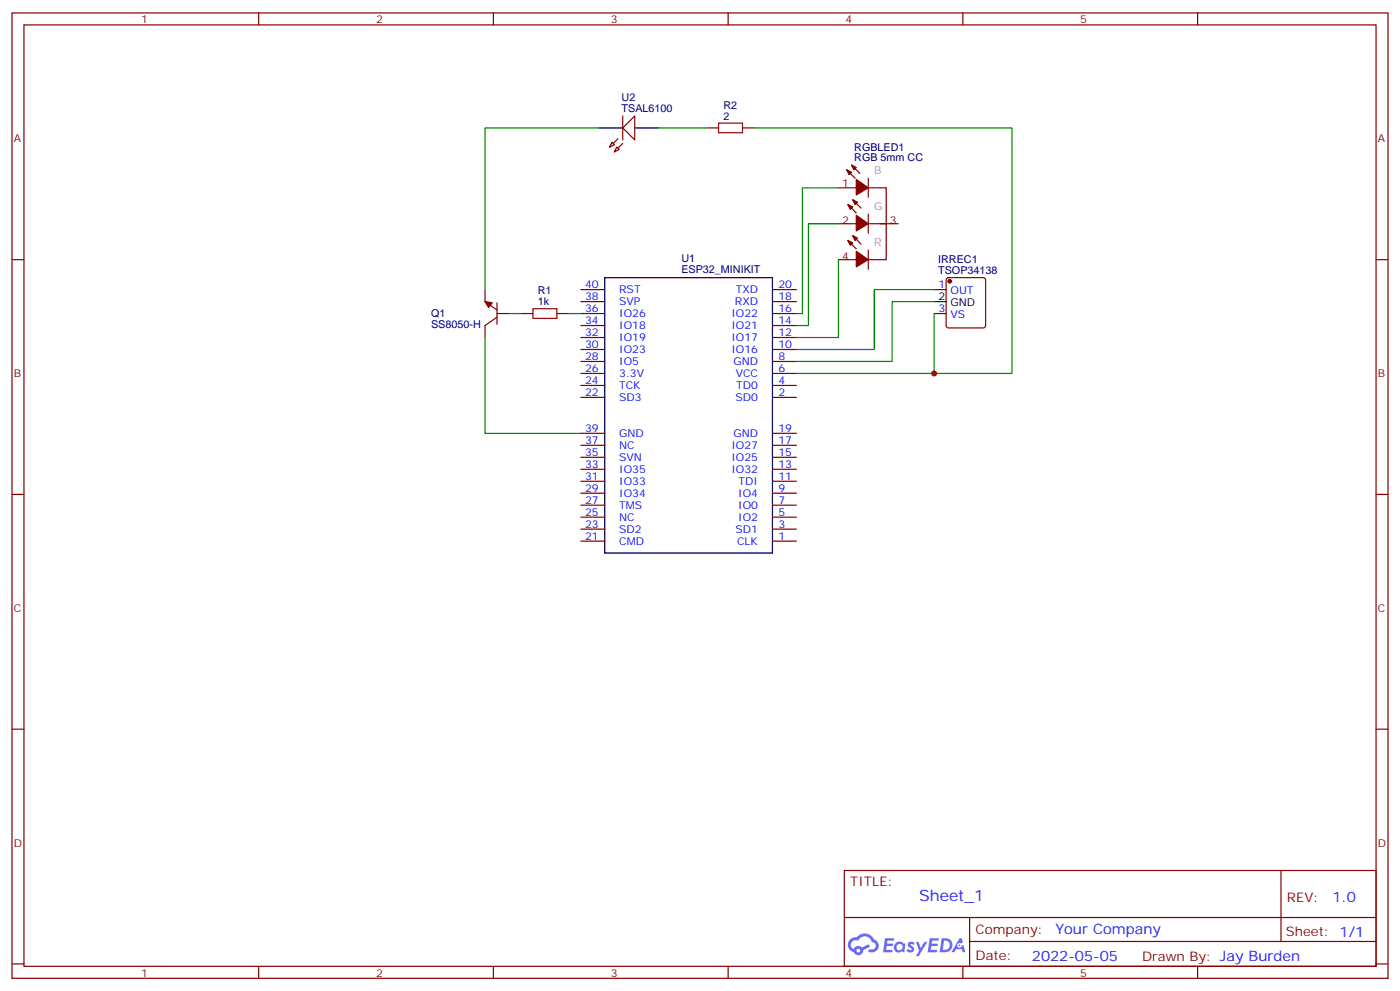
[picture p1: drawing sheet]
<svg xmlns="http://www.w3.org/2000/svg" width="412mm" height="292mm" viewBox="0 0 412 292" stroke-linecap="round" stroke-linejoin="round" font-family="sans-serif">
<g fill="none" stroke="#870000" stroke-width=".35">
<path d="M3.5 3.8h405.4v284.3h-405.4zM7.1 7.3h398.2v277.3h-398.2zM76.2 3.8v3.5M145.3 3.8v3.5M214.5 3.8v3.5M283.6 3.8v3.5M352.8 3.8v3.5M3.5 76.5h3.6M405.3 76.5h3.6M3.5 145.6h3.6M405.3 145.6h3.6M3.5 214.8h3.6"/>
<path d="M405.3 214.8h3.6M248.7 256.4h156.6v28.2h-156.6zM377.3 256.4v20.9M248.7 270.2h156.5M285.6 277.3h119.6M285.6 270.2v14.2M3.5 283.9h3.6M76.2 284.6v3.5M145.3 284.6v3.5M214.5 284.6v3.5M283.6 284.6v3.5M352.8 284.6v3.5"/>
<path d="M405.3 283.9h3.6"/>
</g>
<g fill="#5487ff">
<path d="M267.7 277.6a1.22 1.22 0 0 1 1.7 .2l-.4 .6a.47 .47 0 0 0-.3-.4 .47 .47 0 0 0-.5 .2l.1 .2a1.14 1.14 0 0 1 .8 1.8 1.14 1.14 0 0 1-1.9 0l-.2-.2 .5-.6 .7 .5a.29 .29 0 0 0 .3-.3 .29 .29 0 0 0-.2-.3 1.04 1.04 0 0 1-.6-1.7z"/>
<path d="M260.7 276.3h2.4l.3 .2-.2 .5-1.8 .1-.1 .8h1.5l.3 .4-.3 .4h-1.6l-.2 1.1h1.7l.2 .3-.2 .3-2.6 .1z"/>
<path d="M273.8 276.3h2.4l.3 .2-.1 .5-1.8 .1-.2 .8h1.6l.3 .4-.4 .4h-1.6l-.1 1.1h1.7l.2 .3-.2 .3-2.6 .1z"/>
<path d="M282.6 276.3h.7l.3 1.3-.6 .3a.69 .69 0 0 0-1 .3 .69 .69 0 0 0 .4 .9 .69 .69 0 0 0 .9-.6l.5-.2 .6 2.2h-.8l-.2-.9h-1.8l-.5 .9h-.8z"/>
<path d="M269.8 277.4h.8l.6 1.8 1.1-1.8h.9l-2.6 4.2h-.8l.9-1.5z"/>
<path d="M277.4 276.3l-.6 4.2h1.3a2.11 2.11 0 0 0 2.5-2.1 2.11 2.11 0 0 0-2.5-2.1zM278.1 277.1a1.39 1.39 0 0 1 1.7 1.4 1.39 1.39 0 0 1-1.8 1.3h-.3z"/>
<path d="M263.7 277.9a1.54 1.54 0 0 0-.1 2.2 1.54 1.54 0 0 0 2.2 .1l.6 .3 .3-2.3-.2-.3h-.4a1.49 1.49 0 0 0-2.4 0zM264 278.9a.94 .94 0 0 1 1.8 0 .94 .94 0 0 1-1.8 0z"/>
<path d="M250.4 276.7a2.18 2.18 0 0 0 1.1 3.7 1.44 1.44 0 0 0 1.6 .9 1.44 1.44 0 0 0 1.2-1.4l2-1.1-.5-.7-1.9 1a1.47 1.47 0 0 0-2.4 .4 1.39 1.39 0 0 1-.7-1.9 1.39 1.39 0 0 1 2-.5 2.12 2.12 0 0 1 2.2-1.3 2.12 2.12 0 0 1 1.9 1.7 1.14 1.14 0 0 1 1.1 1.4 1.14 1.14 0 0 1-1.7 .7 .43 .43 0 0 0-.5 .4 .43 .43 0 0 0 .4 .5 1.98 1.98 0 0 0 2.5-1.2 1.98 1.98 0 0 0-1.2-2.6 3.1 3.1 0 0 0-5.3-.6l-.9 .1zM252.3 280a.55 .55 0 0 1 1.1 0 .55 .55 0 0 1-1.1 0z"/>
<circle cx="282.6" cy="278.4" r=".26"/>
</g>
<path d="M176.4 37.7h7M187 37.7h7M178.2 81.8h49.3v81.1h-49.3zM275.2 88.8h3.5" fill="none" stroke="#000" stroke-width=".35"/>
<g fill="none" stroke="#870000" stroke-width=".35">
<path d="M183.4 37.7l3.6-3.6v7.1zM183.4 34.1v7.1M182 40.9l-2.4 2.4M183.4 42.3l-2.4 2.4M171.1 99.4h7.1M171.1 95.9h7.1M171.1 92.4h7.1M171.1 88.8h7.1M171.1 85.3h7.1M227.5 99.4h7.1M227.5 95.9h7.1M227.5 92.4h7.1"/>
<path d="M227.5 88.8h7.1M227.5 85.3h7.1M275.2 92.4h3.5M275.2 85.3h3.5M278.9 82l.5-.2h10.2l.5 .2 .2 .5v13.4l-.2 .5-.5 .2h-10.2l-.5-.2-.2-.5v-13.4zM171.1 117.1h7.1M171.1 113.5h7.1M171.1 110h7.1M171.1 102.9h7.1M171.1 106.5h7.1M227.5 117.1h7.1M227.5 113.5h7.1"/>
<path d="M227.5 110h7.1M227.5 102.9h7.1M227.5 106.5h7.1M171.1 138.2h7.1M171.1 134.7h7.1M171.1 131.2h7.1M171.1 127.6h7.1M227.5 138.2h7.1M227.5 134.7h7.1M227.5 131.2h7.1M227.5 127.6h7.1M171.1 159.4h7.1"/>
<path d="M171.1 155.9h7.1M171.1 152.3h7.1M171.1 148.8h7.1M171.1 145.3h7.1M171.1 141.7h7.1M227.5 159.4h7.1M227.5 155.9h7.1M227.5 152.3h7.1M227.5 148.8h7.1M227.5 145.3h7.1M227.5 141.7h7.1"/>
</g>
<circle cx="279.8" cy="82.8" r=".53" fill="#870000" stroke="#870000" stroke-width=".35"/>
<g fill="#f0f0f0" stroke="#870000" stroke-width=".35">
<path d="M181.7 43.3l.7 .7-1.4 .7z"/>
<path d="M180.3 41.9l.7 .7-1.4 .7z"/>
</g>
<g fill="none" stroke="#870000" stroke-width=".35">
<path d="M208.1 37.7h3.6M218.7 37.7h3.5M246.9 55.3h5.3M249.4 50l2.5 2.5M250.8 48.6l2.5 2.5M251.2 58.8l2.4 2.5M255.8 55.3h5.3v21.2h-5.3M255.8 52.5v5.6M246.9 65.9h5.3M246.9 76.5h5.3M249.8 60.3l2.4 2.4M249.8 70.8l2.4 2.5"/>
<path d="M251.2 69.4l2.4 2.5M255.8 65.9h8.8M255.8 63.1v5.6M255.8 73.7v5.6M142.9 85.3v3.5l3.5 2.5M146.4 92.4h3.5M146.4 93.4l-3.5 2.5v3.5M146.4 89.2v6.3M153.5 92.4h3.5M164 92.4h3.6"/>
</g>
<g fill="#870000" stroke="#870000" stroke-width=".35">
<path d="M142.9 88.8l2.1 .4-1.1 1.4z"/>
<path d="M249.4 50l1.4 .7-.7 .7z"/>
<path d="M250.8 48.6l1.4 .7-.7 .7z"/>
<path d="M252.2 52.8l3.6 2.5-3.6 2.1z"/>
<path d="M249.8 60.3l1.4 .7-.7 .7z"/>
<path d="M251.2 58.8l1.4 .7-.7 .8z"/>
<path d="M252.2 63.4l3.6 2.5-3.6 2.1z"/>
<path d="M249.8 70.8l1.4 .7-.7 .7z"/>
<path d="M251.2 69.4l1.4 .7-.7 .7z"/>
<path d="M252.2 74l3.6 2.5-3.6 2.1z"/>
</g>
<path d="M211.7 36.3h7v2.8h-7zM157 90.9h7v2.9h-7z" fill="none" stroke="#a10000" stroke-width=".35"/>
<path d="M176.4 37.7h-33.5v47.6M194 37.7h14.1M222.2 37.7h75.9v72.3h-63.5M246.9 55.3h-10.5v37.1h-1.8M246.9 65.9h-8.8v30h-3.5M246.9 76.5v22.9h-12.3M142.9 99.4v28.2h28.2M149.9 92.4h3.6M167.6 92.4h3.5M275.2 88.8h-12.4v17.7h-28.2M275.2 85.3h-17.7v17.6h-22.9M275.2 92.4v17.6" fill="none" stroke="#008700" stroke-width=".35"/>
<circle cx="275.2" cy="110" r=".88" fill="#c00"/>
<text font-size="4.6" fill="#00f" x="270.8" y="265.4">Sheet_1</text>
<g font-size="4.2" fill="#00f">
<text x="392.5" y="265.7">1.0</text>
<text x="310.9" y="275.2">Your Company</text>
<text x="304" y="283">2022-05-05</text>
</g>
<g font-size="3.9" fill="#800">
<text x="250.5" y="261">TITLE:</text>
<text x="379.1" y="265.7">REV:</text>
<text x="287.4" y="275.2">Company:</text>
<text x="378.7" y="275.8">Sheet: 1/1</text>
<text x="287.4" y="282.9">Date:</text>
<text x="336.4" y="282.9">Drawn By: Jay Burden</text>
</g>
<g font-size="3.2" fill="#800">
<text x="41.6" y="6.8">1</text>
<text x="110.8" y="6.8">2</text>
<text x="179.9" y="6.8">3</text>
<text x="249.1" y="6.8">4</text>
<text x="318.2" y="6.8">5</text>
<text x="4.1" y="41.9">A</text>
<text x="405.9" y="41.9">A</text>
<text x="248.1" y="55">1</text>
<text x="248.1" y="65.9">2</text>
<text x="262.1" y="65.9">3</text>
<text x="248.1" y="76.5">4</text>
<text x="4.1" y="111.1">B</text>
<text x="405.9" y="111.1">B</text>
<text x="4.1" y="180.2">C</text>
<text x="405.9" y="180.2">C</text>
<text x="4.1" y="249.3">D</text>
<text x="405.9" y="249.3">D</text>
<text x="41.6" y="287.6">1</text>
<text x="110.8" y="287.6">2</text>
<text x="179.9" y="287.6">3</text>
<text x="249.1" y="287.6">4</text>
<text x="318.2" y="287.6">5</text>
</g>
<g font-size="3.2" fill="#000080">
<text x="183.1" y="29.9">U2</text>
<text x="183.1" y="33.1">TSAL6100</text>
<text x="213.1" y="35.2">2</text>
<text x="213.1" y="32">R2</text>
<text x="251.6" y="47.6">RGB 5mm CC</text>
<text x="251.6" y="44.4">RGBLED1</text>
<text x="200.7" y="77.3">U1</text>
<text x="276.4" y="77.5">IRREC1</text>
<text x="200.7" y="80.5">ESP32_MINIKIT</text>
<text x="276.4" y="80.7">TSOP34138</text>
<text x="158.4" y="89.9">1k</text>
<text x="158.4" y="86.7">R1</text>
<text x="127" y="93.5">Q1</text>
<text x="127" y="96.7">SS8050-H</text>
</g>
<g font-size="3.2" fill="#999">
<text x="257.5" y="51.3">B</text>
<text x="257.5" y="61.9">G</text>
<text x="257.5" y="72.5">R</text>
</g>
<g font-size="3.2" fill="#00f">
<text x="172.4" y="88.5">38</text>
<text x="172.4" y="84.9">40</text>
<text x="182.4" y="89.9">SVP</text>
<text x="182.4" y="86.4">RST</text>
<text x="216.5" y="89.9">RXD</text>
<text x="216.7" y="86.4">TXD</text>
<text x="229.3" y="88.5">18</text>
<text x="229.3" y="84.9">20</text>
<text x="276.5" y="84.9">1</text>
<text x="280" y="86.7">OUT</text>
<text x="172.4" y="95.5">34</text>
<text x="172.4" y="92">36</text>
<text x="182.4" y="93.4">IO26</text>
<text x="215.4" y="93.4">IO22</text>
<text x="229.3" y="95.5">14</text>
<text x="229.3" y="92">16</text>
<text x="276.5" y="92">3</text>
<text x="280" y="93.8">VS</text>
<text x="172.4" y="99.1">32</text>
<text x="182.4" y="100.5">IO19</text>
<text x="182.4" y="96.9">IO18</text>
<text x="215.4" y="100.5">IO17</text>
<text x="215.4" y="96.9">IO21</text>
<text x="229.3" y="99.1">12</text>
<text x="172.4" y="106.1">28</text>
<text x="172.4" y="102.6">30</text>
<text x="182.4" y="107.5">IO5</text>
<text x="182.4" y="104">IO23</text>
<text x="215.4" y="104">IO16</text>
<text x="216" y="107.5">GND</text>
<text x="229.3" y="102.6">10</text>
<text x="229.3" y="106.1">8</text>
<text x="172.4" y="113.2">24</text>
<text x="172.4" y="109.6">26</text>
<text x="182.4" y="111.1">3.3V</text>
<text x="216.7" y="111.1">VCC</text>
<text x="229.3" y="113.2">4</text>
<text x="229.3" y="109.6">6</text>
<text x="172.4" y="116.7">22</text>
<text x="182.4" y="118.1">SD3</text>
<text x="182.4" y="114.6">TCK</text>
<text x="216.7" y="118.1">SD0</text>
<text x="216.9" y="114.6">TD0</text>
<text x="229.3" y="116.7">2</text>
<text x="172.4" y="130.8">37</text>
<text x="172.4" y="127.3">39</text>
<text x="182.4" y="128.7">GND</text>
<text x="216" y="128.7">GND</text>
<text x="229.3" y="130.8">17</text>
<text x="229.3" y="127.3">19</text>
<text x="172.4" y="137.9">33</text>
<text x="172.4" y="134.3">35</text>
<text x="182.4" y="135.7">SVN</text>
<text x="182.4" y="132.2">NC</text>
<text x="215.4" y="135.7">IO25</text>
<text x="215.4" y="132.2">IO27</text>
<text x="229.3" y="137.9">13</text>
<text x="229.3" y="134.3">15</text>
<text x="172.4" y="141.4">31</text>
<text x="182.4" y="142.8">IO33</text>
<text x="182.4" y="139.3">IO35</text>
<text x="215.4" y="139.3">IO32</text>
<text x="217.6" y="142.8">TDI</text>
<text x="229.3" y="141.4">11</text>
<text x="172.4" y="148.4">27</text>
<text x="172.4" y="144.9">29</text>
<text x="182.4" y="149.9">TMS</text>
<text x="182.4" y="146.3">IO34</text>
<text x="217.5" y="149.9">IO0</text>
<text x="217.5" y="146.3">IO4</text>
<text x="229.3" y="148.4">7</text>
<text x="229.3" y="144.9">9</text>
<text x="172.4" y="155.5">23</text>
<text x="172.4" y="152">25</text>
<text x="182.4" y="153.4">NC</text>
<text x="217.5" y="153.4">IO2</text>
<text x="229.3" y="155.5">3</text>
<text x="229.3" y="152">5</text>
<text x="172.4" y="159">21</text>
<text x="182.4" y="160.4">CMD</text>
<text x="182.4" y="156.9">SD2</text>
<text x="216.7" y="156.9">SD1</text>
<text x="217.1" y="160.4">CLK</text>
<text x="229.3" y="159">1</text>
</g>
<g font-size="3.2">
<text x="276.5" y="88.5">2</text>
<text x="280" y="90.2">GND</text>
</g>
</svg>
